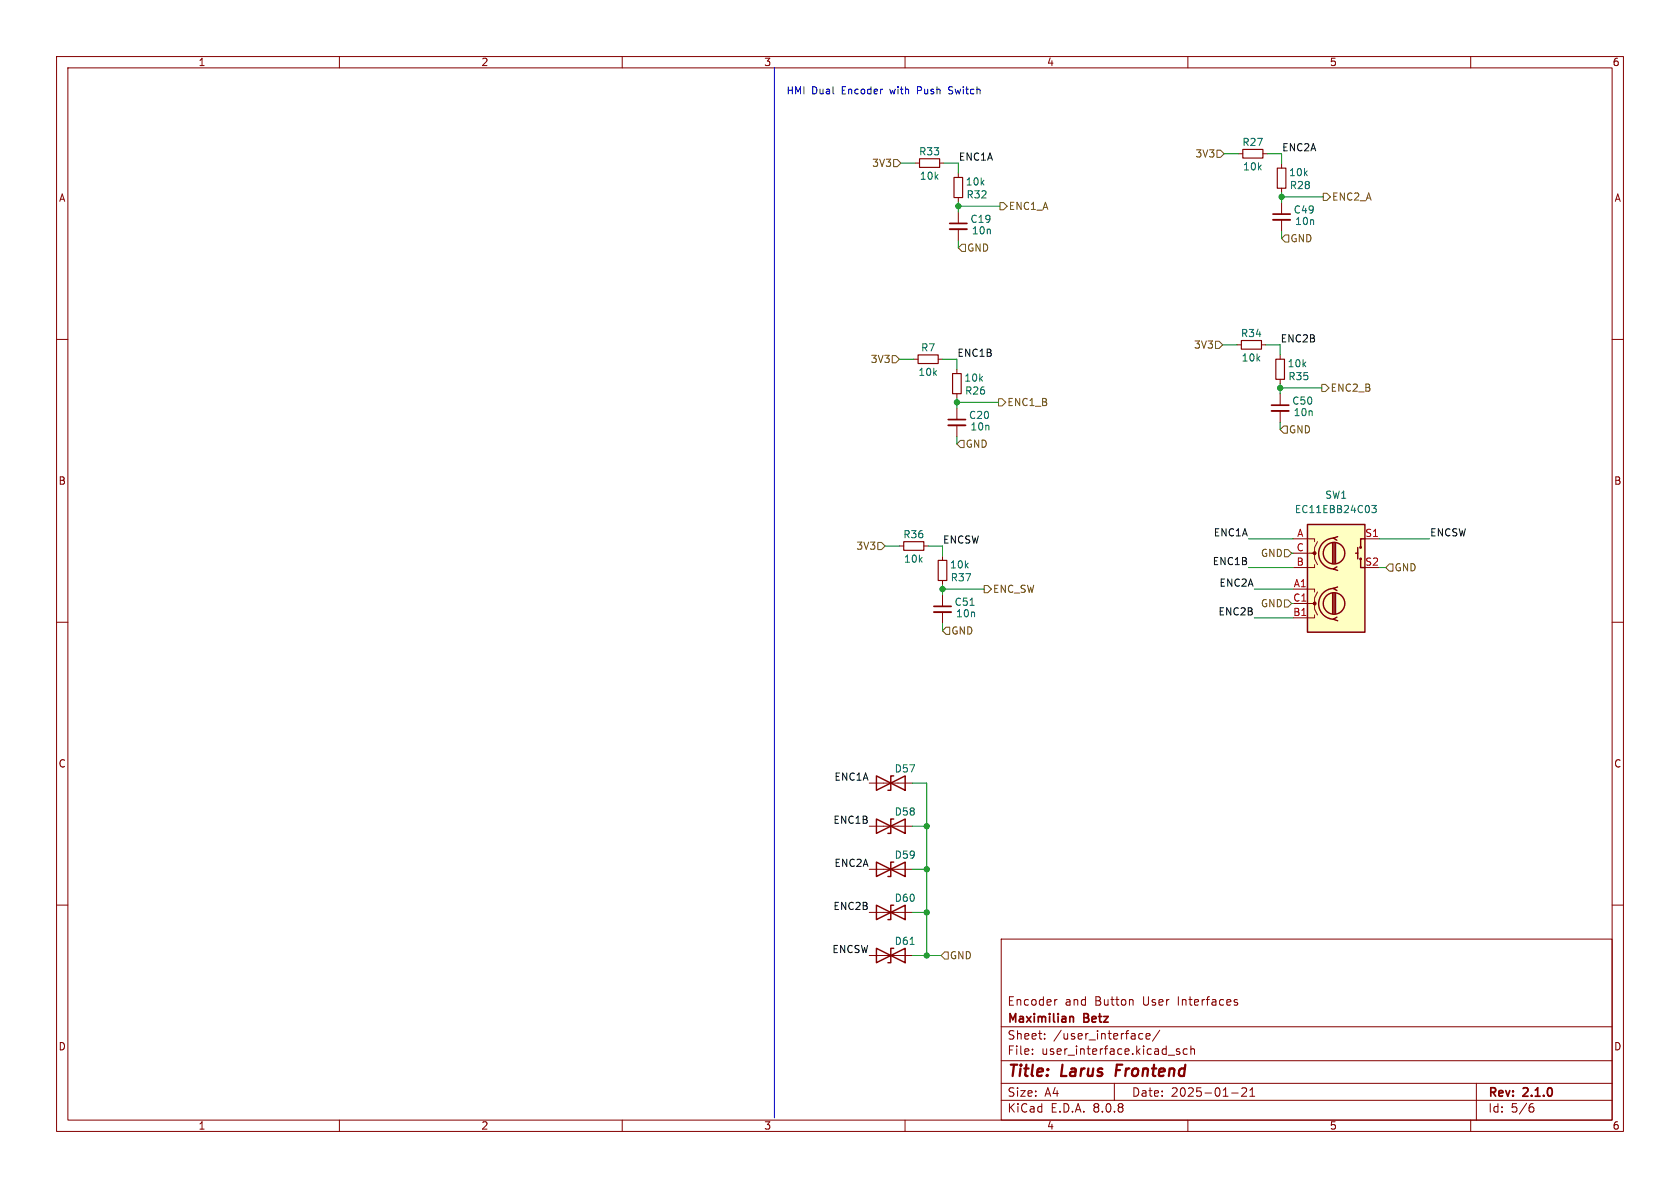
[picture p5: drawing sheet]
<svg xmlns="http://www.w3.org/2000/svg" width="297mm" height="210mm" viewBox="0 0 297 210" stroke-linecap="round" stroke-linejoin="round" font-family="sans-serif">
<g fill="none" stroke="#840000" stroke-width=".18">
<path d="M10 10h277v190h-277zM12 12h273v186h-273zM60 10v2M110 10v2M160 10v2M210 10v2M260 10v2M169.4 30.6v.8M169.4 34.9v.8M169.4 37.5v2M218.9 27.2h.8M223.3 27.2h.7"/>
<path d="M226.6 29v.7M226.6 33.3v.7M226.6 35.8v2M226.6 38.9v2M169.4 40.5v2M10 60h2M169.2 65.3v.7M169.2 69.6v.8M169.2 72.1v2.1M169.2 75.2v2M218.7 61h.8M223 61h.8"/>
<path d="M226.3 62.7v.8M226.3 67.1v.7M226.3 69.6v2M226.3 72.6v2.1M285 60h2M10 110h2M285 110h2M153.7 138.4h7.6M153.7 146.1h7.6M10 160h2M177 166h108v32h-108zM186.9 176.7l-.3 .1-.1 .2"/>
<path d="M200.1 176.7l.2 .2v.8M218.2 176.8h.5M218.2 177.1l.5 .2 .1 .1-.1 .2-.4 .1M285 160h2M60 198v2M110 198v2M160 198v2M177 194.5h108M177 191.5h108M177 187.5h108M177 181.5h108M182.5 186.3v.1"/>
<path d="M182.5 185.5v.1M184.7 183.6v.1M184.7 182.8v.1M197 191.5v3M201.4 183.6l.2 .1 .4-.1M202 182.8l-.4-.1-.2 .1M202.6 183.2l.7-.1-.1-.3-.4-.1-.2 .2 .1 .7h.5M205 182.1l-1.3 2M208.5 185.5l-.3-.1-.2 .2v.2l.5 .2v.3h-.5M209.9 185.5l-.4-.1-.3 .3v.4l.1 .2h.6M210 198v2M210.5 185.5l.2-.1 .4 .1 .1 .9"/>
<path d="M210.5 184.9v1.5M217.7 193.2h1.2M219.5 192.4l.6-.1 .2 .1 .1 .3-.9 1.1h.9M221 193.8h.8M221 192.7l.4-.4v1.5M260 198v2M261 191.5v6.5M270.6 195.7h.4l.2 .3-.1 .5-.5 .1M271 195.1l-.4 .1"/>
</g>
<path d="M197.5 188.2l-.3 2" fill="none" stroke="#840000" stroke-width=".4"/>
<path d="M167.9 39.5h3M225 37.8h3.1M167.6 74.2h3.1M224.8 71.6h3M189.2 179.8h.5l.1 .9" fill="none" stroke="#840000" stroke-width=".3"/>
<path d="M168.7 31.4h1.5v3.5h-1.5zM219.7 26.4h3.6v1.5h-3.6zM225.8 29.7h1.5v3.6h-1.5zM168.4 66h1.5v3.6h-1.5zM219.5 60.2h3.5v1.5h-3.5zM225.6 63.5h1.5v3.6h-1.5z" fill="none" stroke="#840000" stroke-width=".2"/>
<path d="M154.9 137.2l5.1 2.5v-2.5l-5.1 2.5zM158 137.2h-.5v2.5h-.5M154.9 144.8l5.1 2.5v-2.5l-5.1 2.5zM158 144.8h-.5v2.5h-.5" fill="none" stroke="#840000" stroke-width=".25"/>
<path d="M225 38.9h3.1M167.9 40.5h3M167.6 75.2h3.1M224.8 72.6h3" fill="none" stroke="#840000" stroke-width=".33"/>
<path d="M231.1 92.7h10.2v19.1h-10.2z" fill="#ffffc2"/>
<g fill="none" stroke="#840000" stroke-width=".25">
<path d="M231.1 92.7h10.2v19.1h-10.2zM235.6 96v3.6M235.8 95.1a2.73 2.73 0 0 0-2.7 2.7 2.73 2.73 0 0 0 2.7 2.8M235.8 96v3.6M236.1 96v3.6M236.5 94.9l-.8 .2 .6 .4M239.6 97.8h.4M240 96.8v2M240.5 98.8v1.5h.8M241.3 95.3h-.8v1.5M235.6 104.9v3.6M235.8 104a2.73 2.73 0 0 0-2.7 2.7 2.73 2.73 0 0 0 2.7 2.8"/>
<path d="M235.8 104.9v3.6M236.1 104.9v3.6M236.3 109.1l-.6 .4 .8 .2M236.3 100.2l-.6 .4 .8 .2M236.5 103.8l-.8 .2 .6 .4M154.9 152.4l5.1 2.5v-2.5l-5.1 2.5zM158 152.4h-.5v2.5h-.5M154.9 167.6l5.1 2.6v-2.6l-5.1 2.6zM154.9 160l5.1 2.6v-2.6l-5.1 2.6zM158 167.6h-.5v2.6h-.5M158 160h-.5v2.6h-.5"/>
<circle cx="235.8" cy="97.8" r="1.9"/>
<circle cx="240.5" cy="98.8" r=".13"/>
<circle cx="240.5" cy="96.8" r=".13"/>
<circle cx="235.8" cy="106.7" r="1.9"/>
</g>
<g fill="#840000" stroke="#840000" stroke-width=".18">
<circle cx="232.4" cy="106.7" r=".25"/>
<circle cx="232.4" cy="97.8" r=".25"/>
</g>
<g fill="none" stroke="#840000" stroke-width=".18">
<path d="M161.8 28.8h.8M166.1 28.8h.8M161.5 63.5h.8M165.9 63.5h.7M159 96.5h.8M163.3 96.5h.8M166.6 98.3v.8M228.6 95.3h3.8v.5M228.6 97.8h3.8v1l.5 1M232.4 99.8v.5h-3.8M232.9 95.8l-.5 1v1h-.5M241.3 95.3h2.5"/>
<path d="M166.6 102.6v.8M166.6 105.2v2M166.6 108.2v2M228.6 104.1h3.8v.5M228.6 106.7h3.8v1l.5 1M232.4 108.7v.5h-3.8M232.9 104.6l-.5 1.1v1h-.5M153.7 153.7h7.6M153.7 168.9h7.6M153.7 161.3h7.6"/>
</g>
<path d="M242.5 89.4h.8l-.4 .4 .3 .2v.5l-.1 .1-.6-.1M171.5 107h.7M160.9 166.9h.7" fill="none" stroke="#006464" stroke-width=".18"/>
<path d="M165.1 108.2h3" fill="none" stroke="#840000" stroke-width=".33"/>
<path d="M165.1 107.2h3" fill="none" stroke="#840000" stroke-width=".3"/>
<path d="M162.6 28.1h3.5v1.5h-3.5zM162.3 62.7h3.6v1.6h-3.6zM159.8 95.8h3.5v1.5h-3.5zM165.9 99.1h1.5v3.5h-1.5z" fill="none" stroke="#840000" stroke-width=".2"/>
<g fill="none" stroke="#725600" stroke-width=".18">
<path d="M158 28.2h.6l.7 .6-.7 .7h-.6zM176.8 35.8h.6l.7 .6-.7 .7h-.6zM215.1 26.5h.7l.6 .7-.6 .6h-.7zM233.9 34.2h.7l.6 .6-.6 .6h-.7zM170.1 43.2h.6v1.3h-.6l-.7-.7zM227.2 41.5h.6v1.3h-.6l-.6-.6zM157.7 62.9h.7l.6 .6-.6 .6h-.7zM169.8 77.9h.6v1.2h-.6l-.6-.6zM176.5 70.5h.7l.6 .6-.6 .7h-.7zM214.9 60.3h.6l.7 .7-.7 .6h-.6zM226.9 75.3h.7v1.3h-.7l-.6-.7zM233.7 67.9h.6l.6 .7-.6 .6h-.6z"/>
<path d="M155.2 95.9h.6l.7 .6-.7 .7h-.6zM227.1 97.2h.6l.6 .6-.6 .6h-.6zM245.6 99.7h.7v1.3h-.7l-.6-.7zM167.3 110.9h.6v1.2h-.6l-.7-.6zM174 103.5h.6l.7 .6-.7 .7h-.6zM227.1 106h.6l.6 .7-.6 .6h-.6zM166.4 168.9l.6-.6h.6v1.2h-.6z"/>
</g>
<path d="M136.9 11.9v185.7M167.7 16.5l.2 .1M167.9 15.3l-.2 .3 .2 .3" fill="none" stroke="#0000c2" stroke-width=".18"/>
<g fill="none" stroke="#009600" stroke-width=".18">
<path d="M159.3 28.8h2.5M166.9 28.8h2.5v1.8M169.4 36.4h7.4M169.4 35.7v1.8M216.4 27.2h2.5M224 27.2h2.6v1.8M226.6 34v1.8M226.6 34.8h7.3M169.4 42.5v1.3M226.6 40.9v1.3M159 63.5h2.5M166.6 63.5h2.6v1.8"/>
<path d="M169.2 70.4v1.7M169.2 77.2v1.3M169.2 71.1h7.3M216.2 61h2.5M223.8 61h2.5v1.7M226.3 67.8v1.8M226.3 74.7v1.2M226.3 68.6h7.4M156.5 96.5h2.5M164.1 96.5h2.5v1.8M220.7 95.3h7.9M228.3 97.8h.3"/>
<path d="M243.8 95.3h8.9M166.6 103.4v1.8M166.6 110.2v1.3M166.6 104.1h7.4M220.7 100.3h7.9M221.7 104.1h6.9M221.7 109.2h6.9M243.8 100.3h1.2M161.3 138.4h2.5v30.5M161.3 146.1h2.5M161.3 153.7h2.5M161.3 168.9h5.1"/>
<path d="M161.3 161.3h2.5"/>
</g>
<g fill="#009600" stroke="#009600" stroke-width=".18">
<circle cx="166.6" cy="104.1" r=".46"/>
<circle cx="163.8" cy="168.9" r=".46"/>
<circle cx="163.8" cy="161.3" r=".46"/>
<circle cx="163.8" cy="153.7" r=".46"/>
<circle cx="163.8" cy="146.1" r=".46"/>
<circle cx="226.6" cy="34.8" r=".46"/>
<circle cx="169.2" cy="71.1" r=".46"/>
<circle cx="226.3" cy="68.6" r=".46"/>
<circle cx="169.4" cy="36.4" r=".46"/>
</g>
<g font-size="2.8" fill="#840000">
<text x="178" y="190.9">Title:</text>
<text x="187.7" y="190.9">Larus</text>
<text x="198.1" y="190.9">Frontend</text>
</g>
<g font-size="2.1" fill="#840000">
<text x="178" y="178">Encoder</text>
<text x="188.2" y="178">and</text>
<text x="193.6" y="178">Button</text>
<text x="202.2" y="178">User</text>
<text x="208.5" y="178">Interfaces</text>
<text x="178" y="184">Sheet:</text>
<text x="178" y="181.2">Maximilian</text>
<text x="186.2" y="184">/user_interface/</text>
<text x="191.7" y="181.2">Betz</text>
<text x="178" y="186.7">File:</text>
<text x="184.1" y="186.7">user_interface.kicad_sch</text>
<text x="178" y="196.9">KiCad</text>
<text x="178" y="194.1">Size:</text>
<text x="184.7" y="194.1">A4</text>
<text x="185.7" y="196.9">E.D.A.</text>
<text x="193.3" y="196.9">8.0.8</text>
<text x="200" y="194.1">Date:</text>
<text x="207" y="194.1">2025-01-21</text>
<text x="263" y="194.3">Rev:</text>
<text x="263" y="196.9">Id:</text>
<text x="267.1" y="196.9">5/6</text>
<text x="269.4" y="194.3">2.1.0</text>
</g>
<g font-size="1.8" fill="#840000">
<text x="35" y="11.9">1</text>
<text x="85" y="11.9">2</text>
<text x="135" y="11.9">3</text>
<text x="185" y="11.9">4</text>
<text x="235" y="11.9">5</text>
<text x="285" y="11.9">6</text>
<text x="10.3" y="35.9">A</text>
<text x="285.3" y="35.9">A</text>
<text x="10.3" y="85.9">B</text>
<text x="285.3" y="85.9">B</text>
<text x="10.3" y="135.9">C</text>
<text x="285.3" y="135.9">C</text>
<text x="10.3" y="185.9">D</text>
<text x="285.3" y="185.9">D</text>
<text x="35" y="199.9">1</text>
<text x="85" y="199.9">2</text>
<text x="135" y="199.9">3</text>
<text x="185" y="199.9">4</text>
<text x="235" y="199.9">5</text>
<text x="285" y="199.9">6</text>
</g>
<g font-size="1.8" fill="#0000c2">
<text x="138.9" y="16.8">HMI</text>
<text x="143.5" y="16.8">Dual</text>
<text x="148.9" y="16.8">Encoder</text>
<text x="157.6" y="16.8">with</text>
<text x="162.6" y="16.8">Push</text>
<text x="168.4" y="16.8">Switch</text>
</g>
<g font-size="1.8" fill="#725600">
<text x="154.1" y="29.7">3V3</text>
<text x="211.2" y="28">3V3</text>
<text x="235.4" y="35.7">ENC2_A</text>
<text x="178.2" y="37.3">ENC1_A</text>
<text x="170.9" y="44.7">GND</text>
<text x="228" y="43">GND</text>
<text x="153.8" y="64.4">3V3</text>
<text x="211" y="61.8">3V3</text>
<text x="178" y="72">ENC1_B</text>
<text x="235.1" y="69.4">ENC2_B</text>
<text x="227.8" y="76.8">GND</text>
<text x="170.6" y="79.3">GND</text>
<text x="151.3" y="97.4">3V3</text>
<text x="222.8" y="98.7">GND</text>
<text x="246.4" y="101.2">GND</text>
<text x="175.5" y="105">ENC_SW</text>
<text x="222.8" y="107.5">GND</text>
<text x="168.1" y="112.4">GND</text>
<text x="167.8" y="169.8">GND</text>
</g>
<g font-size="1.8" fill="#006464">
<text x="162.4" y="27.7">R33</text>
<text x="219.5" y="26">R27</text>
<text x="162.5" y="32">10k</text>
<text x="170.6" y="33">10k</text>
<text x="170.8" y="35.3">R32</text>
<text x="219.7" y="30.3">10k</text>
<text x="227.8" y="31.3">10k</text>
<text x="227.9" y="33.6">R28</text>
<text x="171.5" y="39.6">C19</text>
<text x="171.7" y="41.6">10n</text>
<text x="228.6" y="37.9">C49</text>
<text x="228.9" y="40">10n</text>
<text x="219.3" y="59.8">R34</text>
<text x="162.7" y="62.3">R7</text>
<text x="219.4" y="64.1">10k</text>
<text x="227.5" y="65.1">10k</text>
<text x="162.3" y="66.6">10k</text>
<text x="170.4" y="67.7">10k</text>
<text x="170.5" y="70">R26</text>
<text x="227.7" y="67.4">R35</text>
<text x="228.4" y="71.7">C50</text>
<text x="171.2" y="74.3">C20</text>
<text x="171.5" y="76.3">10n</text>
<text x="228.6" y="73.8">10n</text>
<text x="234.2" y="88.4">SW1</text>
<text x="159.6" y="95.4">R36</text>
<text x="228.8" y="90.9">EC11EBB24C03</text>
<text x="159.7" y="99.7">10k</text>
<text x="167.8" y="100.7">10k</text>
<text x="168" y="103">R37</text>
<text x="168.7" y="107.3">C51</text>
<text x="168.9" y="109.3">10n</text>
<text x="158.1" y="136.8">D57</text>
<text x="158.1" y="144.4">D58</text>
<text x="158.1" y="152">D59</text>
<text x="158.1" y="159.6">D60</text>
<text x="158.1" y="167.2">D61</text>
</g>
<g font-size="1.8" fill="#0f0f0f">
<text x="169.4" y="28.5">ENC1A</text>
<text x="226.6" y="26.8">ENC2A</text>
<text x="169.2" y="63.2">ENC1B</text>
<text x="226.3" y="60.6">ENC2B</text>
<text x="214.5" y="94.9">ENC1A</text>
<text x="252.7" y="94.9">ENCSW</text>
<text x="166.6" y="96.2">ENCSW</text>
<text x="214.3" y="100">ENC1B</text>
<text x="215.5" y="103.8">ENC2A</text>
<text x="215.3" y="108.9">ENC2B</text>
<text x="147.4" y="138.1">ENC1A</text>
<text x="147.2" y="145.7">ENC1B</text>
<text x="147.4" y="153.3">ENC2A</text>
<text x="147.2" y="160.9">ENC2B</text>
<text x="147.1" y="168.6">ENCSW</text>
</g>
<g font-size="1.8" fill="#a90000">
<text x="229.2" y="95">A</text>
<text x="241.3" y="95">S1</text>
<text x="229.1" y="100.1">B</text>
<text x="229.1" y="97.5">C</text>
<text x="241.3" y="100.1">S2</text>
<text x="228.6" y="103.9">A1</text>
<text x="228.5" y="109">B1</text>
</g>
<text font-size="1.8" fill="#009600" x="228.5" y="106.4">C1</text>
</svg>
